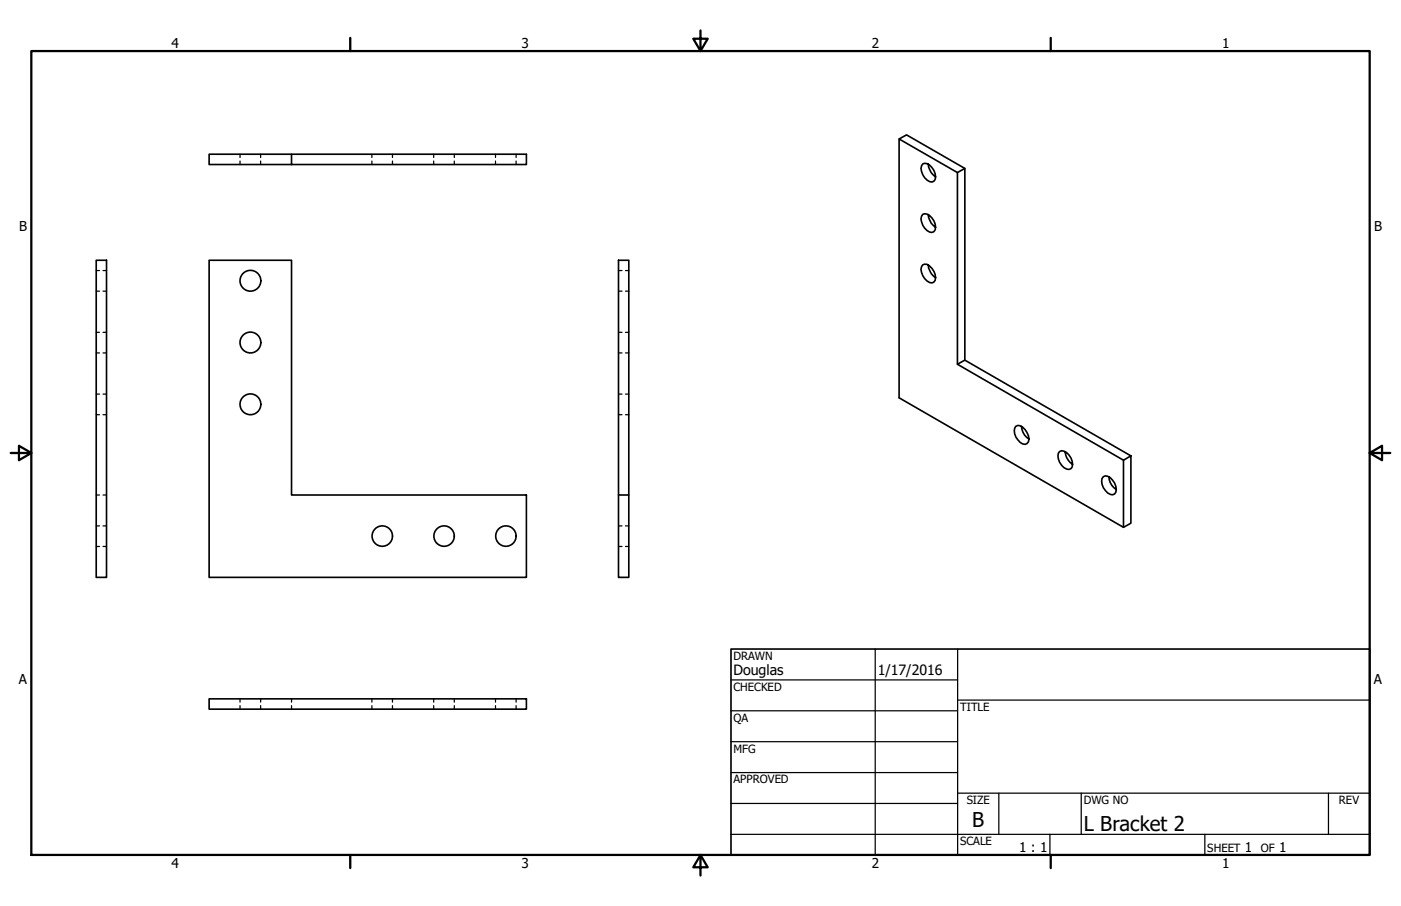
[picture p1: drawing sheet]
<svg xmlns="http://www.w3.org/2000/svg" width="432mm" height="279mm" viewBox="0 0 432 279" stroke-linecap="round" stroke-linejoin="round" font-family="sans-serif">
<!-- layer: Visible (ANSI) -->
<g fill="none" stroke="#000" stroke-width=".51">
<path d="M89.9 47.6h72.3v3.1h-72.3v-3.1h-25.4v3.1h25.4M277.1 42.9v79.8l69.2 39.9 2.3-1.2v-20.8M286.1 50.6a5.3 5.3 0 0 0 2.3 3.9 4.3 4.3 0 0 0-3.4-4.1 1.74 1.74 0 0 0-1 2.5 4.2 4.2 0 0 0 3.2 3.2l.6-.2 .6-1.4M297.4 51.9l-18-10.3-2.3 1.3 18 10.3M286.1 66.2a5.3 5.3 0 0 0 2.3 3.9 4.3 4.3 0 0 0-3.4-4.2 1.74 1.74 0 0 0-1 2.6 4.2 4.2 0 0 0 3.2 3.2l.6-.3 .6-1.3M29.7 80.3h3.1v97.8h-3.1zM64.5 80.3h25.4v72.4h72.3v25.4h-97.7zM190.6 80.3h3.2v72.4h-3.2zM286.1 81.7a5.3 5.3 0 0 0 2.3 4 4.9 4.9 0 0 0-2.6-4.2h-.8a1.74 1.74 0 0 0-1 2.5 4.2 4.2 0 0 0 3.2 3.2l.6-.2 .6-1.3M295.1 112.3l2.3-1.2 51.2 29.5-2.3 1.3zM297.4 111.1v-59.2l-2.3 1.3v59.1M314.8 131.5a4.9 4.9 0 0 0 2.3 3.9 4.4 4.4 0 0 0-3.3-4.2 1.8 1.8 0 0 0-1.1 2.6 4.5 4.5 0 0 0 3.3 3.2l.5-.2 .5-.6 .1-.8"/>
<path d="M328.3 139.3a4.9 4.9 0 0 0 2.3 3.9 4.3 4.3 0 0 0-3.4-4.2 1.71 1.71 0 0 0-1 2.5 4.2 4.2 0 0 0 3.2 3.3l.7-.3 .4-.5 .1-.8M190.6 152.7v25.4h3.2v-25.4M341.8 147.1a4.6 4.6 0 0 0 2.2 3.8 4.4 4.4 0 0 0-3.3-4.2 1.8 1.8 0 0 0-1 2.7 4.5 4.5 0 0 0 3.2 3.2l.6-.3 .4-.5 .1-.9M346.3 141.9v20.7M64.5 215.5h97.7v3.2h-97.7z"/>
<circle cx="77.2" cy="86.6" r="3.2"/>
<circle cx="77.2" cy="105.6" r="3.2"/>
<circle cx="77.2" cy="124.7" r="3.2"/>
<circle cx="117.8" cy="165.3" r="3.1"/>
<circle cx="136.9" cy="165.3" r="3.1"/>
<circle cx="155.9" cy="165.3" r="3.1"/>
</g>
<!-- layer: Hidden (ANSI) -->
<g fill="none" stroke="#000" stroke-width=".38">
<path d="M74 47.6v1M74 49.7v1M80.3 47.6v1M80.3 49.7v1M114.6 47.6v1M114.6 49.7v1M121 47.6v1M121 49.7v1M133.7 47.6v1M133.7 49.7v1M140 47.6v1M140 49.7v1"/>
<path d="M152.7 47.6v1M152.7 49.7v1M159.1 47.6v1M159.1 49.7v1M29.7 89.8h1M29.7 83.4h1M31.7 89.8h1.1M31.7 83.4h1.1M190.6 89.8h1.1M190.6 83.4h1.1M192.8 89.8h1M192.8 83.4h1"/>
<path d="M29.7 108.8h1M29.7 102.5h1M31.7 108.8h1.1M31.7 102.5h1.1M190.6 108.8h1.1M190.6 102.5h1.1M192.8 108.8h1M192.8 102.5h1M29.7 127.9h1M29.7 121.5h1M31.7 127.9h1.1M31.7 121.5h1.1"/>
<path d="M190.6 127.9h1.1M190.6 121.5h1.1M192.8 127.9h1M192.8 121.5h1M29.7 152.7h1M31.7 152.7h1.1M29.7 168.5h1M29.7 162.2h1M31.7 168.5h1.1M31.7 162.2h1.1M190.6 168.5h1.1M190.6 162.2h1.1"/>
<path d="M192.8 168.5h1M192.8 162.2h1M74 215.5v1M74 217.6v1.1M80.3 215.5v1M80.3 217.6v1.1M89.9 215.5v1M89.9 217.6v1.1M114.6 215.5v1M114.6 217.6v1.1M121 215.5v1M121 217.6v1.1"/>
<path d="M133.7 215.5v1M133.7 217.6v1.1M140 215.5v1M140 217.6v1.1M152.7 215.5v1M152.7 217.6v1.1M159.1 215.5v1M159.1 217.6v1.1"/>
</g>
<!-- layer: Border (ANSI) -->
<path d="M9.7 15.7h412.4v248h-412.4zM107.9 11.7v4M215.9 9.4v6.3l-2.2-3.8h4.4l-2.2 3.8M323.8 11.7v4M3.3 139.7h6.4l-3.9-2.2v4.4l3.9-2.2M422.1 139.7l3.9 2.2v-4.4l-3.9 2.2h6.4M107.9 263.7v4M215.9 263.7l2.2 3.8h-4.4l2.2-3.8v6.3M323.8 263.7v4" fill="none" stroke="#000" stroke-width=".7"/>
<!-- layer: Title (ANSI) -->
<g fill="none" stroke="#000" stroke-width=".38">
<path d="M225.3 209.7h69.8M225.3 219.2h69.8M269.7 200.2v63.5M295.1 215.9h127M295.1 200.2v63.5M225.3 228.7h69.8M225.3 238.3h69.8M225.3 257.3h196.8M225.3 247.8h69.8M295.1 244.6h127M307.8 244.6v12.7M323.6 257.3v6.4"/>
<path d="M333.2 244.6v12.7M371.3 257.3v6.4M409.4 244.6v12.7"/>
</g>
<path d="M225.3 200.2h196.8v63.5h-196.8z" fill="none" stroke="#000" stroke-width=".51"/>
<g font-size="6.3">
<text x="299.7" y="255.1">B</text>
<text x="334" y="256.4">L Bracket 2</text>
</g>
<g font-size="4.4">
<text x="226.1" y="208">Douglas</text>
<text x="270.5" y="208.2">1/17/2016</text>
</g>
<g font-size="4.2">
<text x="52.8" y="14.7">4</text>
<text x="160.8" y="14.7">3</text>
<text x="268.7" y="14.7">2</text>
<text x="376.7" y="14.7">1</text>
<text x="5.9" y="71.4">B</text>
<text x="423.5" y="71.4">B</text>
<text x="5.8" y="211.1">A</text>
<text x="423.4" y="211.1">A</text>
<text x="314.1" y="262.9">1 : 1</text>
<text x="383.7" y="262.8">1</text>
<text x="394.2" y="262.8">1</text>
<text x="52.8" y="267.7">4</text>
<text x="160.8" y="267.7">3</text>
<text x="268.7" y="267.7">2</text>
<text x="376.7" y="267.7">1</text>
</g>
<g font-size="3.5">
<text x="226.1" y="203.5">DRAWN</text>
<text x="226.1" y="213">CHECKED</text>
<text x="295.9" y="219.2">TITLE</text>
<text x="226.1" y="222.6">QA</text>
<text x="226.1" y="232.1">MFG</text>
<text x="226.1" y="241.6">APPROVED</text>
<text x="297.9" y="248">SIZE</text>
<text x="334" y="248">DWG NO</text>
<text x="412.7" y="247.9">REV</text>
<text x="295.9" y="260.7">SCALE</text>
<text x="372.1" y="262.8">SHEET</text>
<text x="388.6" y="262.8">OF</text>
</g>
</svg>
